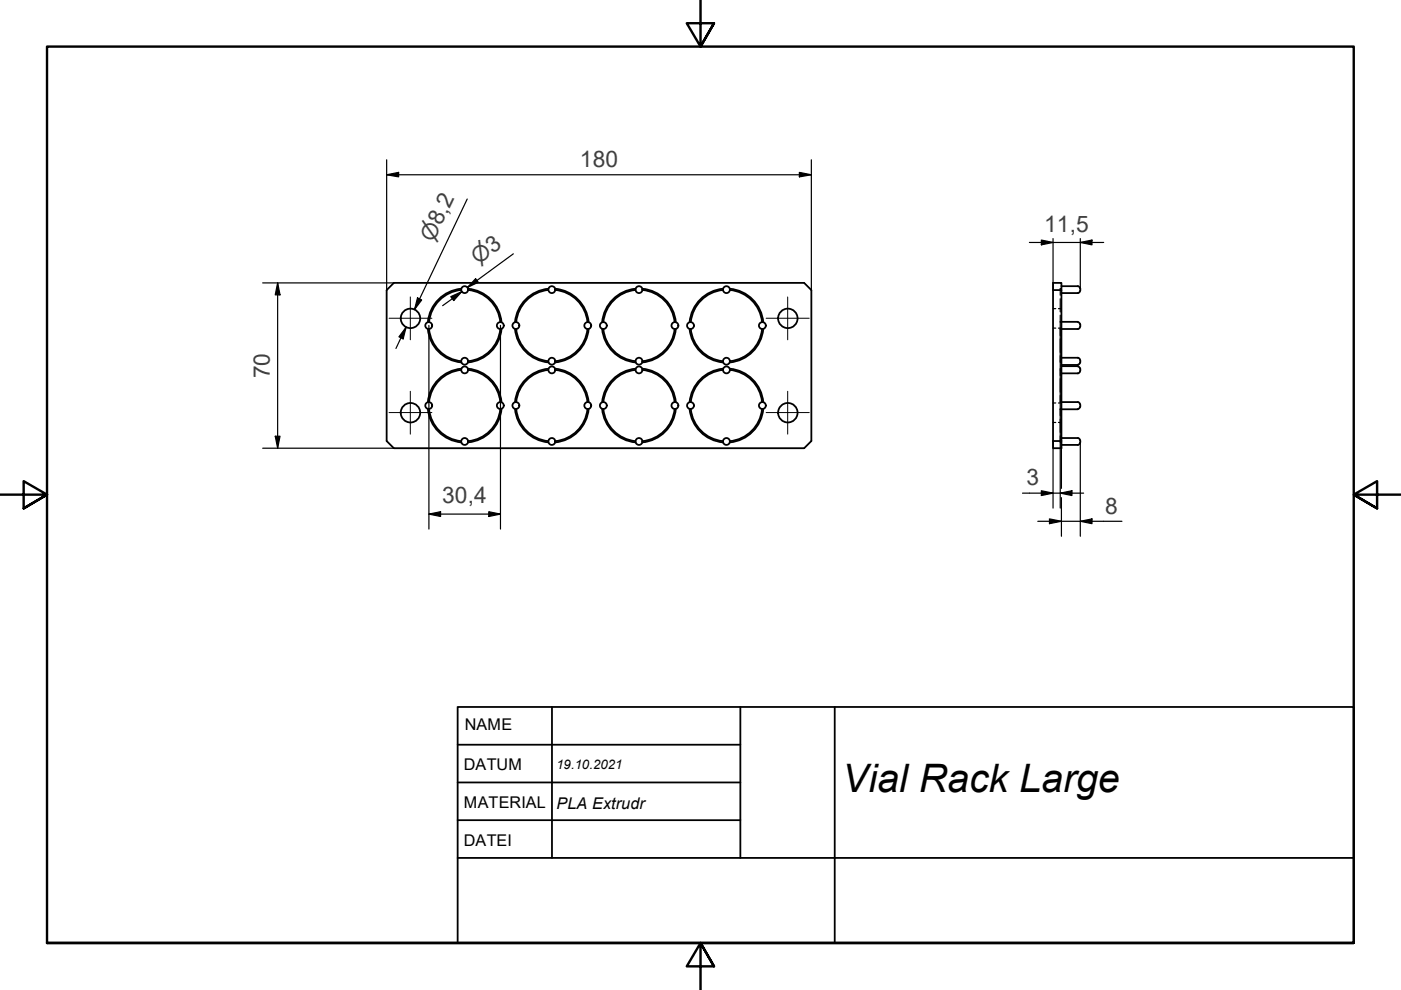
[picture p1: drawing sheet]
<svg xmlns="http://www.w3.org/2000/svg" width="297mm" height="210mm" viewBox="0 0 297 210" stroke-linecap="round" stroke-linejoin="round" font-family="sans-serif">
<!-- layer: Sichtbare Kanten(DIN) -->
<g fill="none" stroke="#000" stroke-width=".38">
<path d="M83.5 60h87l1.5 1.5v32l-1.5 1.5h-87l-1.5-1.5v-32zM90.7 69.7a7.8 7.8 0 0 0 7.1 7.1M91 69.8a7.6 7.6 0 0 0 6.8 6.8M97.8 78.4a7.6 7.6 0 0 0-6.8 6.8M97.8 61.5a7.6 7.6 0 0 0-6.8 6.8M97.8 78.2a7.8 7.8 0 0 0-7.1 7.1M97.8 61.2a7.8 7.8 0 0 0-7.1 7.1M99.2 78.2a7.8 7.8 0 0 1 7.1 7.1M99.2 61.2a7.8 7.8 0 0 1 7.1 7.1M99.3 78.4a7.6 7.6 0 0 1 6.8 6.8M99.3 61.5a7.6 7.6 0 0 1 6.8 6.8M106.1 69.8a7.6 7.6 0 0 1-6.8 6.8"/>
<path d="M106.3 69.7a7.8 7.8 0 0 1-7.1 7.1M109.2 69.7a7.8 7.8 0 0 0 7.1 7.1M109.4 69.8a7.6 7.6 0 0 0 6.8 6.8M116.3 78.4a7.6 7.6 0 0 0-6.9 6.8M116.3 61.5a7.6 7.6 0 0 0-6.9 6.8M116.3 78.2a7.8 7.8 0 0 0-7.1 7.1M116.3 61.2a7.8 7.8 0 0 0-7.1 7.1M117.7 78.2a7.8 7.8 0 0 1 7.1 7.1M117.7 61.2a7.8 7.8 0 0 1 7.1 7.1M117.7 78.4a7.6 7.6 0 0 1 6.9 6.8M117.7 61.5a7.6 7.6 0 0 1 6.9 6.8M124.5 69.8a7.6 7.6 0 0 1-6.8 6.8"/>
<path d="M124.8 69.7a7.8 7.8 0 0 1-7.1 7.1M127.7 69.7a7.8 7.8 0 0 0 7.1 7.1M127.9 69.8a7.6 7.6 0 0 0 6.8 6.8M134.7 78.4a7.6 7.6 0 0 0-6.8 6.8M134.7 61.5a7.6 7.6 0 0 0-6.8 6.8M134.8 78.2a7.8 7.8 0 0 0-7.1 7.1M134.8 61.2a7.8 7.8 0 0 0-7.1 7.1M136.2 78.2a7.8 7.8 0 0 1 7.1 7.1M136.2 61.2a7.8 7.8 0 0 1 7.1 7.1M136.2 78.4a7.6 7.6 0 0 1 6.8 6.8M136.2 61.5a7.6 7.6 0 0 1 6.8 6.8M143 69.8a7.6 7.6 0 0 1-6.8 6.8"/>
<path d="M143.3 69.7a7.8 7.8 0 0 1-7.1 7.1M146.2 69.7a7.8 7.8 0 0 0 7.1 7.1M146.5 69.8a7.6 7.6 0 0 0 6.8 6.8M153.3 78.4a7.6 7.6 0 0 0-6.8 6.8M153.3 61.5a7.6 7.6 0 0 0-6.8 6.8M153.3 78.2a7.8 7.8 0 0 0-7.1 7.1M153.3 61.2a7.8 7.8 0 0 0-7.1 7.1M154.7 78.2a7.8 7.8 0 0 1 7.1 7.1M154.7 61.2a7.8 7.8 0 0 1 7.1 7.1M154.8 78.4a7.6 7.6 0 0 1 6.8 6.8M154.8 61.5a7.6 7.6 0 0 1 6.8 6.8M161.6 69.8a7.6 7.6 0 0 1-6.8 6.8"/>
<path d="M161.8 69.7a7.8 7.8 0 0 1-7.1 7.1M223.3 61.5v-1.5h1.7v1.5h-1.7v32M225 61.5v32M225 60.7h3.5M225 62.1h3.5M225 68.2h3.5M225 69.8h3.5M225 75.9h3.5M225 77.4h3.5M225 77.6h3.5M225 79.2h3.5M228.5 60.7l.4 .2 .1 .3"/>
<path d="M228.5 68.3l.4 .2 .1 .3M228.5 75.9l.4 .2 .1 .2M228.5 77.7l.4 .2 .1 .3M229 61.7l-.3 .4h-.2M229 69.3l-.3 .4-.2 .1M229 76.8l-.3 .4-.2 .1M229 78.7l-.3 .4-.2 .1M229 61.1v.5M229 68.7v.6M229 76.4v.5M229 78.1v.5M90.7 86.7a7.8 7.8 0 0 0 7.1 7.1"/>
<path d="M91 86.7a7.6 7.6 0 0 0 6.8 6.8M106.1 86.7a7.6 7.6 0 0 1-6.8 6.8M106.3 86.7a7.8 7.8 0 0 1-7.1 7.1M109.2 86.7a7.8 7.8 0 0 0 7.1 7.1M109.4 86.7a7.6 7.6 0 0 0 6.8 6.8M124.5 86.7a7.6 7.6 0 0 1-6.8 6.8M124.8 86.7a7.8 7.8 0 0 1-7.1 7.1M127.7 86.7a7.8 7.8 0 0 0 7.1 7.1M127.9 86.7a7.6 7.6 0 0 0 6.8 6.8M143 86.7a7.6 7.6 0 0 1-6.8 6.8M143.3 86.7a7.8 7.8 0 0 1-7.1 7.1M146.2 86.7a7.8 7.8 0 0 0 7.1 7.1"/>
<path d="M146.5 86.7a7.6 7.6 0 0 0 6.8 6.8M161.6 86.7a7.6 7.6 0 0 1-6.8 6.8M161.8 86.7a7.8 7.8 0 0 1-7.1 7.1M223.3 93.5h1.7v1.5h-1.7zM225 85.3h3.5M225 86.8h3.5M225 92.9h3.5M225 94.3h3.5M228.5 85.3l.4 .2 .1 .2M228.5 92.9l.4 .2 .1 .2M229 86.2l-.3 .4-.2 .1M229 93.9l-.3 .4h-.2"/>
<path d="M229 85.8v.5M229 93.4v.4M97 149.9h190v50h-190zM97 157.9h60M117 149.9v32M157 149.9v32M177 149.9v50M97 165.9h60M97 173.9h60M97 181.9h80"/>
<circle cx="87" cy="67.5" r="2.06"/>
<circle cx="90.9" cy="69" r=".73"/>
<circle cx="98.5" cy="78.4" r=".73"/>
<circle cx="98.5" cy="61.4" r=".73"/>
<circle cx="98.5" cy="76.6" r=".73"/>
<circle cx="106.1" cy="69" r=".73"/>
<circle cx="109.4" cy="69" r=".73"/>
<circle cx="117" cy="76.6" r=".73"/>
<circle cx="117" cy="61.4" r=".73"/>
<circle cx="117" cy="78.4" r=".73"/>
<circle cx="124.6" cy="69" r=".73"/>
<circle cx="127.9" cy="69" r=".73"/>
<circle cx="135.5" cy="78.4" r=".73"/>
<circle cx="135.5" cy="76.6" r=".73"/>
<circle cx="135.5" cy="61.4" r=".73"/>
<circle cx="143.1" cy="69" r=".73"/>
<circle cx="146.4" cy="69" r=".73"/>
<circle cx="154" cy="76.6" r=".73"/>
<circle cx="154" cy="78.4" r=".73"/>
<circle cx="154" cy="61.4" r=".73"/>
<circle cx="161.6" cy="69" r=".73"/>
<circle cx="167" cy="67.5" r="2.06"/>
<circle cx="87" cy="87.5" r="2.06"/>
<circle cx="90.9" cy="86" r=".73"/>
<circle cx="98.5" cy="93.6" r=".73"/>
<circle cx="106.1" cy="86" r=".73"/>
<circle cx="109.4" cy="86" r=".73"/>
<circle cx="117" cy="93.6" r=".73"/>
<circle cx="124.6" cy="86" r=".73"/>
<circle cx="127.9" cy="86" r=".73"/>
<circle cx="135.5" cy="93.6" r=".73"/>
<circle cx="143.1" cy="86" r=".73"/>
<circle cx="146.4" cy="86" r=".73"/>
<circle cx="154" cy="93.6" r=".73"/>
<circle cx="161.6" cy="86" r=".73"/>
<circle cx="167" cy="87.5" r="2.06"/>
</g>
<!-- layer: Verdeckte Kanten(DIN) -->
<g fill="none" stroke="#000" stroke-width=".25">
<path d="M223.3 65.4h.5M223.3 69.6h.5M224.4 65.4h.6M224.4 69.6h.6M224.8 75.4l.1 1.4M224.8 66.8l.1 1.5M224.8 69.8h.1M224.8 76.6h.1M224.8 63.3v2.8M224.8 71.9v2.8M224.8 78.5h.1M224.8 61.4h.1"/>
<path d="M224.8 68.2h.1M224.9 61.2l-.1 1.4M224.9 69.7l-.1 1.5M224.9 78.2l-.1 1.4M224.9 69.8h.1M224.9 76.6h.1M224.9 76.8h.1M224.9 69.7h.1M224.9 78.5h.1M224.9 78.2h.1M224.9 61.4h.1M224.9 68.2h.1"/>
<path d="M224.9 68.3h.1M224.9 61.2h.1M223.3 85.4h.5M223.3 89.6h.5M224.4 85.4h.6M224.4 89.6h.6M224.8 83.9v1.4M224.8 92.4l.1 1.4M224.8 80.3v2.9M224.8 88.9v2.8M224.8 86.8h.1M224.8 93.6h.1"/>
<path d="M224.9 86.7l-.1 1.4M224.9 85.3h.1M224.9 86.8h.1M224.9 93.6h.1M224.9 93.8h.1M224.9 86.7h.1"/>
</g>
<!-- layer: Rahmen_0 -->
<path d="M148.5 -.1v10l-2.9-5h5.8l-2.9 5 2.9-5M0 104.9h10l-5-2.9v5.8l5-2.9-5 2.9M297 104.9h-10l5-2.9v5.8l-5-2.9 5 2.9M10 199.9v-190h277v190h-277h277M151.4 204.9l-2.9-5 2.9 5h-5.8l2.9-5v10" fill="none" stroke="#000" stroke-width=".51"/>
<!-- layer: Skizziergeometrie(DIN) -->
<path d="M177 181.9h110" fill="none" stroke="#000" stroke-width=".38"/>
<g fill="none" stroke="#000" stroke-width=".25">
<path d="M82 37.1l2.5-.6v1zM82 37.1h90M82 33.9v27.6M169.5 36.5l2.5 .6-2.5 .4zM172 33.9v27.6M55.7 60h27.8M58.9 60l.5 2.5h-1zM58.9 60v35M99.1 42.2l-11.2 23.4 1.1-2.2M100.8 59.1l.6 .8-2.3 1zM108.8 53.8l-9.7 7.1 2.1-1.4M218.2 51.4h15.8"/>
<path d="M220.8 50.9l2.5 .5-2.5 .5zM223.3 50.6v10.9M229 51.4l2.5-.5v1zM229 50.6v10.5M86.1 69.4l-.6 2.5-.9-.5zM86.1 69.4l-2.2 4.5M88.5 63.2l.9 .4-1.5 2zM90.9 69v18.4M95.6 62.9l2.3-1.1-1.7 1.9zM97.9 61.8l-4 3M106.1 69v43.2M224.8 68.3v39.4"/>
<path d="M55.7 95h27.8M58.4 92.5h1l-.5 2.5zM90.9 87.6v24.6M223.3 93.5v14.2M225 93.5v10M229 93.8v19.9M90.9 109l2.5-.5v1zM90.9 109h15.2M103.6 108.5l2.5 .5-2.5 .5zM216.8 104.6h12.9M220 110.5h17.9M220.8 104l2.5 .6-2.5 .5z"/>
<path d="M222.5 110l2.5 .5-2.5 .5zM224.8 104.6l2.5-.6v1.1zM225 105.5v8.2M229 110.5l2.5-.5v1z"/>
</g>
<g fill="#000">
<path d="M82 37.1l2.5-.6v1zM169.5 36.5l2.5 .6-2.5 .4zM100.8 59.1l.6 .8-2.3 1zM220.8 50.9l2.5 .5-2.5 .5zM229 51.4l2.5-.5v1zM58.9 60l.5 2.5h-1zM86.1 69.4l-.6 2.5-.9-.5zM88.5 63.2l.9 .4-1.5 2zM95.6 62.9l2.3-1.1-1.7 1.9zM58.4 92.5h1l-.5 2.5zM90.9 109l2.5-.5v1zM103.6 108.5l2.5 .5-2.5 .5z"/>
<path d="M220.8 104l2.5 .6-2.5 .5zM222.5 110l2.5 .5-2.5 .5zM224.8 104.6l2.5-.6v1.1zM229 110.5l2.5-.5v1z"/>
</g>
<!-- layer: Mittelpunktmarkierung(DIN) -->
<path d="M82.5 67.5h9.1M87 63v9M162.4 67.5h9.2M167 63v9M82.5 87.5h9.1M87 83v9M162.4 87.5h9.2M167 83v9" fill="none" stroke="#000" stroke-width=".21"/>
<text font-size="8.3" x="178.6" y="167.9">Vial Rack Large</text>
<g font-size="4.8" fill="#3f3f3f">
<text x="122.9" y="35.3">180</text>
<text x="221.4" y="49.1">11,5</text>
<text x="57.2" y="80.2" transform="rotate(-90 57.2 80.2)">70</text>
<text x="93.7" y="106.7">30,4</text>
<text x="217.6" y="102.9">3</text>
<text x="234.3" y="108.9">8</text>
</g>
<g font-size="4.6" fill="#3f3f3f">
<text x="91.9" y="51.5" transform="rotate(-65 91.9 51.5)">⌀8,2</text>
<text x="101.3" y="56.2" transform="rotate(-36 101.3 56.2)">⌀3</text>
</g>
<g font-size="3.4">
<text x="98.6" y="154.8">NAME</text>
<text x="98.4" y="163.2">DATUM</text>
<text x="98.4" y="171.4">MATERIAL</text>
<text x="118" y="171.4">PLA Extrudr</text>
<text x="98.4" y="179.4">DATEI</text>
</g>
<text font-size="2.8" x="118" y="163.1">19.10.2021</text>
</svg>
